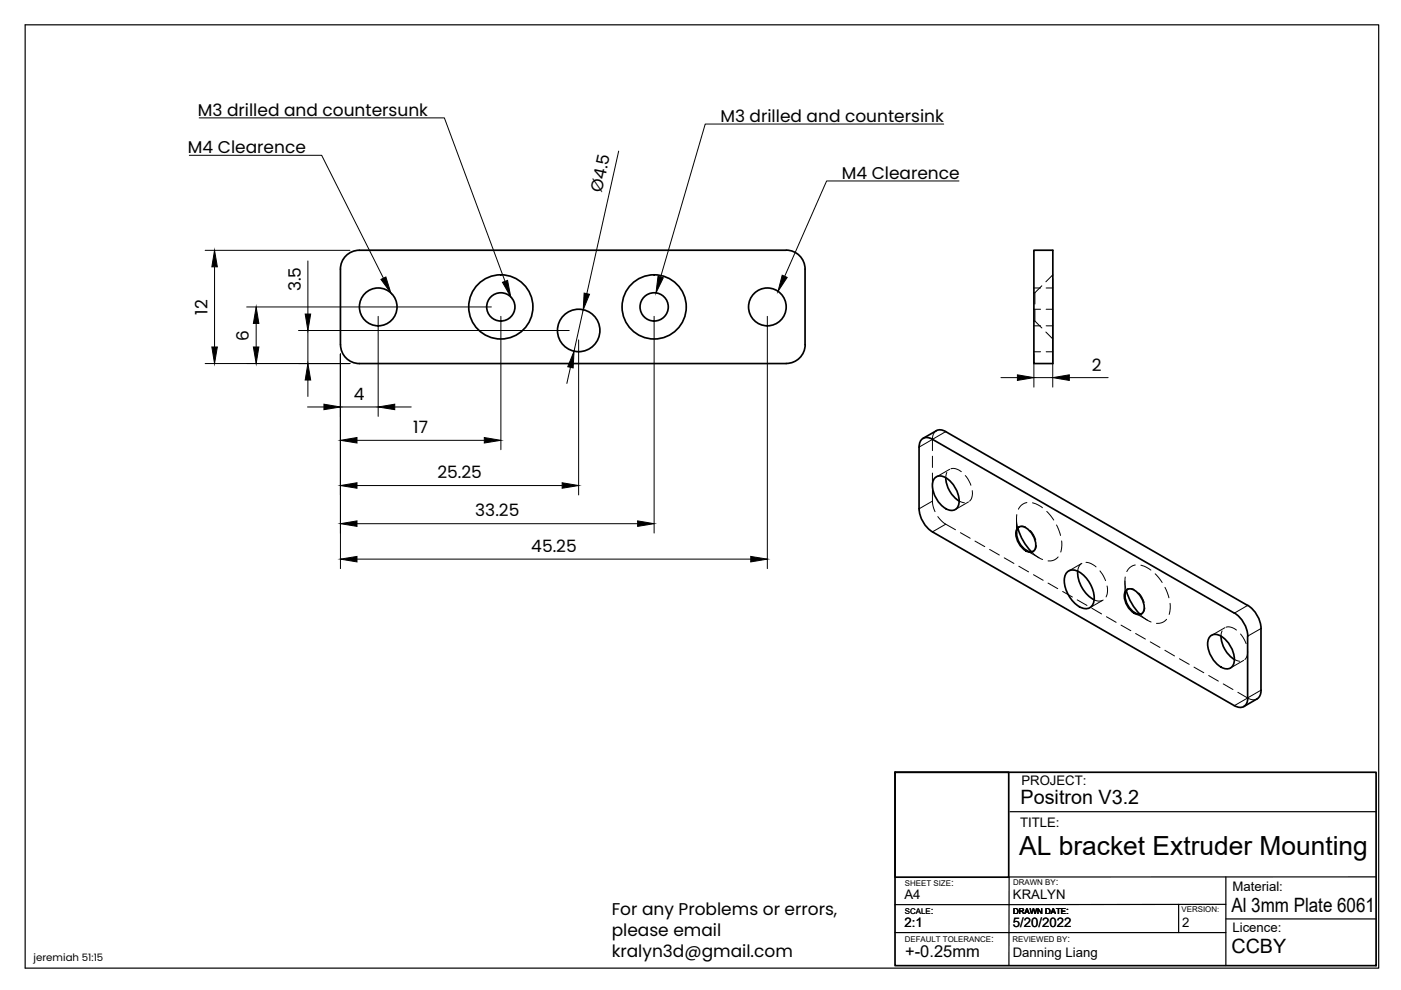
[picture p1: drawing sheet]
<svg xmlns="http://www.w3.org/2000/svg" width="297mm" height="210mm" viewBox="0 0 297 210" stroke-linecap="round" stroke-linejoin="round" font-family="sans-serif">
<!-- layer: Visible -->
<g fill="none" stroke="#000" stroke-width=".36">
<path d="M219.2 53.1h4v24h-4zM170.7 73.1a4 4 0 0 1-4 4h-90.5a4 4 0 0 1-4-4v-16.1a4 4 0 0 1 4-3.9l90.5-.1a4 4 0 0 1 4 4v16.1M200.5 91.5l64 36.9M200.5 91.5a2.08 2.08 0 0 0-2-.2l-2.8 1.7M198.3 101.2a2.54 2.54 0 0 1 3.3 1 5.3 5.3 0 0 1 1.5 5.3 1.67 1.67 0 0 1-2.6 .3 6 6 0 0 1-2.7-5.6zM200.5 101.3a6.3 6.3 0 0 0 2.9 4.9M215.7 112.1a1.47 1.47 0 0 1 2.3 .1 4 4 0 0 1 1.3 4.4 1.47 1.47 0 0 1-2.3-.2 4 4 0 0 1-1.3-4.3zM215.8 112a11.4 11.4 0 0 0 2.9 5M216.1 111.7a2.38 2.38 0 0 0-.2 2.8 3.7 3.7 0 0 0 2.8 2.5l.4-.1M226.2 121.4a2.31 2.31 0 0 1 3.3 .3 6.8 6.8 0 0 1 2.4 5.8 1.85 1.85 0 0 1-1.2 1.5 1.85 1.85 0 0 1-1.9-.4 6.8 6.8 0 0 1-3.1-6.2zM228.5 121.1a6.8 6.8 0 0 0 3.5 6.1M238.7 125.3a1.47 1.47 0 0 1 2.3 .2 4 4 0 0 1 1.3 4.4 1.47 1.47 0 0 1-2.3-.2 4 4 0 0 1-1.3-4.4z"/>
<path d="M238.8 125.2a11.4 11.4 0 0 0 2.9 5M239.1 124.9a2.38 2.38 0 0 0-.3 2.9 3.7 3.7 0 0 0 2.9 2.4l.4-.1M256.7 134.8a2.54 2.54 0 0 1 3.3 1 5.3 5.3 0 0 1 1.4 5.3 1.67 1.67 0 0 1-2.5 .3 6 6 0 0 1-2.8-5.6zM258.9 134.9a6.3 6.3 0 0 0 2.8 4.9M261.7 130l-64-36.9a1.73 1.73 0 0 0-2-.2 1.73 1.73 0 0 0-.8 1.9v13.1a6.3 6.3 0 0 0 2.8 4.9l64 36.8M261.7 130a6.3 6.3 0 0 1 2.9 4.9M264.5 134.9v13.1M264.5 128.3a6.3 6.3 0 0 1 2.9 5v13a2.04 2.04 0 0 1-.9 1.9M264.6 148a1.73 1.73 0 0 1-.9 1.8 1.73 1.73 0 0 1-2-.2M266.5 148.2l-2.8 1.6"/>
<circle cx="80.2" cy="65.1" r="4"/>
<circle cx="106.2" cy="65.1" r="6.8"/>
<circle cx="106.2" cy="65.1" r="3"/>
<circle cx="122.7" cy="70.1" r="4.5"/>
<circle cx="138.7" cy="65.1" r="6.8"/>
<circle cx="138.7" cy="65.1" r="3"/>
<circle cx="162.7" cy="65.1" r="4"/>
</g>
<!-- layer: Hidden -->
<g fill="none" stroke="#000" stroke-width=".21">
<path d="M223.2 58.3l-1.5 1.4M219.2 62.1h.2M219.2 68.1h.2M219.2 61.1h1.4M219.2 69.1h1.4M219.2 65.6h1.4M219.2 74.6h1.4M219.4 65.7v2.4M219.4 62.1v2.4M219.4 68.1l1.5 1.4M220.9 60.6l-1.5 1.5M221.7 70.4l1.5 1.5"/>
<path d="M221.8 61.1h1.4M221.8 69.1h1.4M221.8 65.6h1.4M221.8 74.6h1.4M197.7 96.7v2.4M198.5 91.3l-.4 .5-.3 .6-.1 3.1M201.4 99.5l-2.9 1.6M201.6 99.4h1l1.2 .6M197.7 103.9a9.2 9.2 0 0 0 .3 3.9l.2 .7M197.7 100.3v2.4M198.8 109.5l.5 .7a8.5 8.5 0 0 0 3.3 2.1M200.7 100.2l-.2 1.1"/>
<path d="M203.3 106.2l1.2 .4M203.6 112.9l2.1 1.2M204.7 100.8l.5 .8 .6 1.3M205.3 106.4l-2.8 1.6M206.1 104v1.4l-.5 .8M206.7 114.7l2.1 1.2M209.8 116.5l2.1 1.2M212.9 118.3l2.1 1.2M215.5 110v3.1M215.6 109.1l-.1 1.6 .3 1.3M216.1 111.7l.5-.2 .9 .3M216.1 111.7l-.1 .1"/>
<path d="M217.6 116.7l2.7 1.6M217.7 106.6l-.5 .1-.7 .5-.6 .8M218.4 112.5l.7 .9 .5 1.1M218.7 117l1.5 1.3 .9 .3M218.9 106.6l1.2 .5 .9 .5M219.1 116.9l-.1 .1M219.8 115.7l-.3 .8-.4 .4M221.9 108.4l1.5 1.9M224 111.3l.9 2.2M224.3 118.1a2.37 2.37 0 0 1-2.1 .8M225.1 114.7v1l-.2 1.3M229.2 119.6l-.5 .7-.2 .8"/>
<path d="M229.4 119.4l-2.8 1.7M230.3 119.2l1 .3 1.1 .7M240.7 119.8l-.5 .1-.7 .5-.6 .8M241.9 119.8l1.2 .5 .9 .6M216 120.1l2.1 1.2M219.1 121.8l2.1 1.2M222.2 123.6l2.1 1.2M225.3 125.4l2.1 1.2M228.4 127.2l2.1 1.2M231.5 129l2.1 1.2M232 127.2l.8 .2 .8-.1M233.2 121l1.2 2.1"/>
<path d="M233.9 127.2l-2.8 1.7M234.6 130.8l2 1.1M234.7 124.2l.1 1.3-.3 1.1M237.7 132.5l2.1 1.2M238.5 123.2v3.1M238.6 122.3l-.1 1.6 .3 1.3M239.1 125l.5-.2 .9 .2M239.1 124.9l-.1 .1M240.6 130l2.7 1.5M240.8 134.3l2 1.2M241.4 125.7l.7 1 .5 1M241.7 130.3l1 .8 1.4 .8"/>
<path d="M242.1 130.1l-.1 .1M242.7 128.9l-.2 .9-.5 .3M243.9 136.1l2 1.2M244.9 121.7l1.5 1.8M247 137.9l2 1.2M247 124.5l.8 2.3M247.3 131.3v.1a2.42 2.42 0 0 1-2.1 .8M248.1 127.9v1.1l-.2 1.3M250.1 139.7l2 1.2M259.1 133.8l-.2 1.1M259.7 133.1l-2.8 1.6M259.9 133h1l1.2 .6"/>
<path d="M261.7 139.8l1.1 .4M263 134.4l1.2 2.1M264.5 137.6l-.1 1.4-.5 .8M253.2 141.4l2 1.2M256.3 143.2l2 1.2M259.4 145l2 1.2M262.4 146.8l2.9 1.5 .6 .1 .6-.2M263.7 140l-2.8 1.6"/>
</g>
<!-- layer: Hidden Narrow -->
<path d="M197.7 93.2l-2.8 1.6M197.7 106.2l-2.8 1.7M200.5 111.1l-2.8 1.7M264.5 148l-2.8 1.6" fill="none" stroke="#000" stroke-width=".21"/>
<!-- layer: Visible Narrow -->
<path d="M200.5 91.5l-2.8 1.6M264.5 128.4l-2.8 1.6M267.4 133.3l-2.9 1.6M267.4 146.3l-2.9 1.7" fill="none" stroke="#000" stroke-width=".21"/>
<!-- layer: Border -->
<path d="M5.3 5.3h287v200h-287z" fill="none" stroke="#000" stroke-width=".25"/>
<!-- layer: TitleBlock -->
<path d="M189.8 163.7h102v41h-102zM189.8 163.7h24.1v22.3h-24.1z" fill="none" stroke="#000" stroke-width=".36"/>
<path d="M214.1 172.1h77.7M189.8 197.7h70.1M249.9 191.7v6M259.9 194.8h31.9M259.9 185.9v18.8M259.9 191.7l-70.1 .1M291.8 185.9h-77.8l-.1 18.8" fill="none" stroke="#000" stroke-width=".25"/>
<!-- layer: Dimensions -->
<g fill="none" stroke="#000" stroke-width=".21">
<path d="M131.2 32l-6.8 30.3M43.5 53.1h30.7M45.5 56.6v17M65.3 55.3v11.3M223.2 59.1v23M43.5 77.1h30.7M52.3 65.1h51.9M54.3 68.6v5M63.3 70.1h57.4M65.3 70.1v7M72.2 75.1v45.5M80.2 67.1v21.2"/>
<path d="M106.2 67.1v28.2M120.9 77.9l-.7 3.4M122.7 72.1v32.8M123.7 65.7l-2 8.8M138.7 67.1v45.9M162.7 67.1v53.5M219.2 75.1v7M65.2 86.3h3.5M65.3 80.6v3.5M72.2 86.3h8M75.7 93.4h27M83.7 86.3h3.5"/>
<path d="M212.2 80.1h3.5M219.2 80.1h4M226.7 80.1h8.2M75.7 102.9h43.5M75.7 111h59.5M75.7 118.5h83.5"/>
</g>
<g fill="#000" stroke="#000" stroke-width=".21">
<path d="M45.5 53.1l.6 3.5h-1.2zM44.9 73.6h1.2l-.6 3.5zM53.7 73.6h1.2l-.6 3.5zM54.3 65.1l.6 3.5h-1.2zM64.7 66.6h1.2l-.6 3.5zM121.7 74.5l-.2 3.5-1.1-.2zM123.8 62.1l1.2 .3-1.3 3.3zM215.7 79.5l3.5 .6-3.5 .6zM223.2 80.1l3.5-.6v1.2zM65.3 77.1l.6 3.5h-1.2zM68.7 85.7l3.5 .6-3.5 .6zM72.2 93.4l3.5-.6v1.1z"/>
<path d="M80.2 86.3l3.5-.6v1.2zM102.7 92.8l3.5 .6-3.5 .5zM72.2 102.9l3.5-.5v1.1zM72.2 111l3.5-.6v1.2zM72.2 118.5l3.5-.5v1.1zM119.2 102.4l3.5 .5-3.5 .6zM135.2 110.4l3.5 .6-3.5 .6zM159.2 118l3.5 .5-3.5 .6z"/>
</g>
<!-- layer: Annotations -->
<path d="M80.8 59.2l1-.5 1.1 3.4zM106.5 59.9l1.1-.4 .7 3.4zM139.5 58.6l1.1 .3-1.5 3.2zM165.8 58.3l1.1 .5-1.9 3z" fill="#000" stroke="#000" stroke-width=".21"/>
<path d="M40.1 32.9h28.1l13.1 26.1M42.2 25h52l12.9 34.7M200.1 26.3h-50.6l-9.4 32.5M203.3 38.4h-28l-8.9 20.2" fill="none" stroke="#000" stroke-width=".21"/>
<text font-size="5.6" x="216.1" y="181.2">AL bracket Extruder Mounting</text>
<g font-size="4.2">
<text x="216.4" y="170.6">Positron V3.2</text>
<text x="261.1" y="193.3">Al 3mm Plate 6061</text>
<text x="261.1" y="202.1">CCBY</text>
</g>
<g font-size="3.6">
<text x="42" y="24.5">M3 drilled and countersunk</text>
<text x="152.7" y="25.8">M3 drilled and countersink</text>
<text x="39.9" y="32.4">M4 Clearence</text>
<text x="127.6" y="40.9" transform="rotate(-77 127.6 40.9)">Ø4.5</text>
<text x="178.5" y="37.9">M4 Clearence</text>
<text x="63.8" y="61.8" transform="rotate(-90 63.8 61.8)">3.5</text>
<text x="44" y="66.7" transform="rotate(-90 44 66.7)">12</text>
<text x="52.8" y="72.2" transform="rotate(-90 52.8 72.2)">6</text>
<text x="231.5" y="78.6">2</text>
<text x="75" y="84.8">4</text>
<text x="87.6" y="91.9">17</text>
<text x="92.7" y="101.4">25.25</text>
<text x="100.8" y="109.5">33.25</text>
<text x="112.6" y="117">45.25</text>
<text x="129.7" y="194.1">For any Problems or errors,</text>
<text x="129.7" y="198.5">please email</text>
<text x="129.7" y="202.9">kralyn3d@gmail.com</text>
</g>
<text font-size="3.5" x="191.9" y="202.9">+-0.25mm</text>
<g font-size="2.8">
<text x="216.6" y="166.5">PROJECT:</text>
<text x="216.3" y="175.4">TITLE:</text>
<text x="191.7" y="190.6">A4</text>
<text x="214.8" y="190.6">KRALYN</text>
<text x="261.3" y="188.9">Material:</text>
<text x="191.7" y="196.6">2:1</text>
<text x="214.7" y="196.6">5/20/2022</text>
<text x="250.7" y="196.5">2</text>
<text x="261.3" y="197.6">Licence:</text>
<text x="214.7" y="203">Danning Liang</text>
</g>
<text font-size="2.2" x="7.1" y="203.7">jeremiah 51:15</text>
<g font-size="2.1">
<text x="201.6" y="187.9">:</text>
<text x="223.8" y="187.6">:</text>
<text x="197.4" y="193.7">:</text>
<text x="226.1" y="193.7">:</text>
<text x="210.1" y="199.7">:</text>
<text x="226.3" y="199.8">:</text>
</g>
<g font-size="1.7">
<text x="191.9" y="187.9">SHEET SIZE</text>
<text x="214.8" y="187.6">DRAWN BY</text>
<text x="191.9" y="193.7">SCALE</text>
<text x="214.8" y="193.7">DRAWN DATE</text>
<text x="250.5" y="193.4">VERSION:</text>
<text x="191.8" y="199.7">DEFAULT TOLERANCE</text>
<text x="214.7" y="199.8">REVIEWED BY</text>
</g>
</svg>
